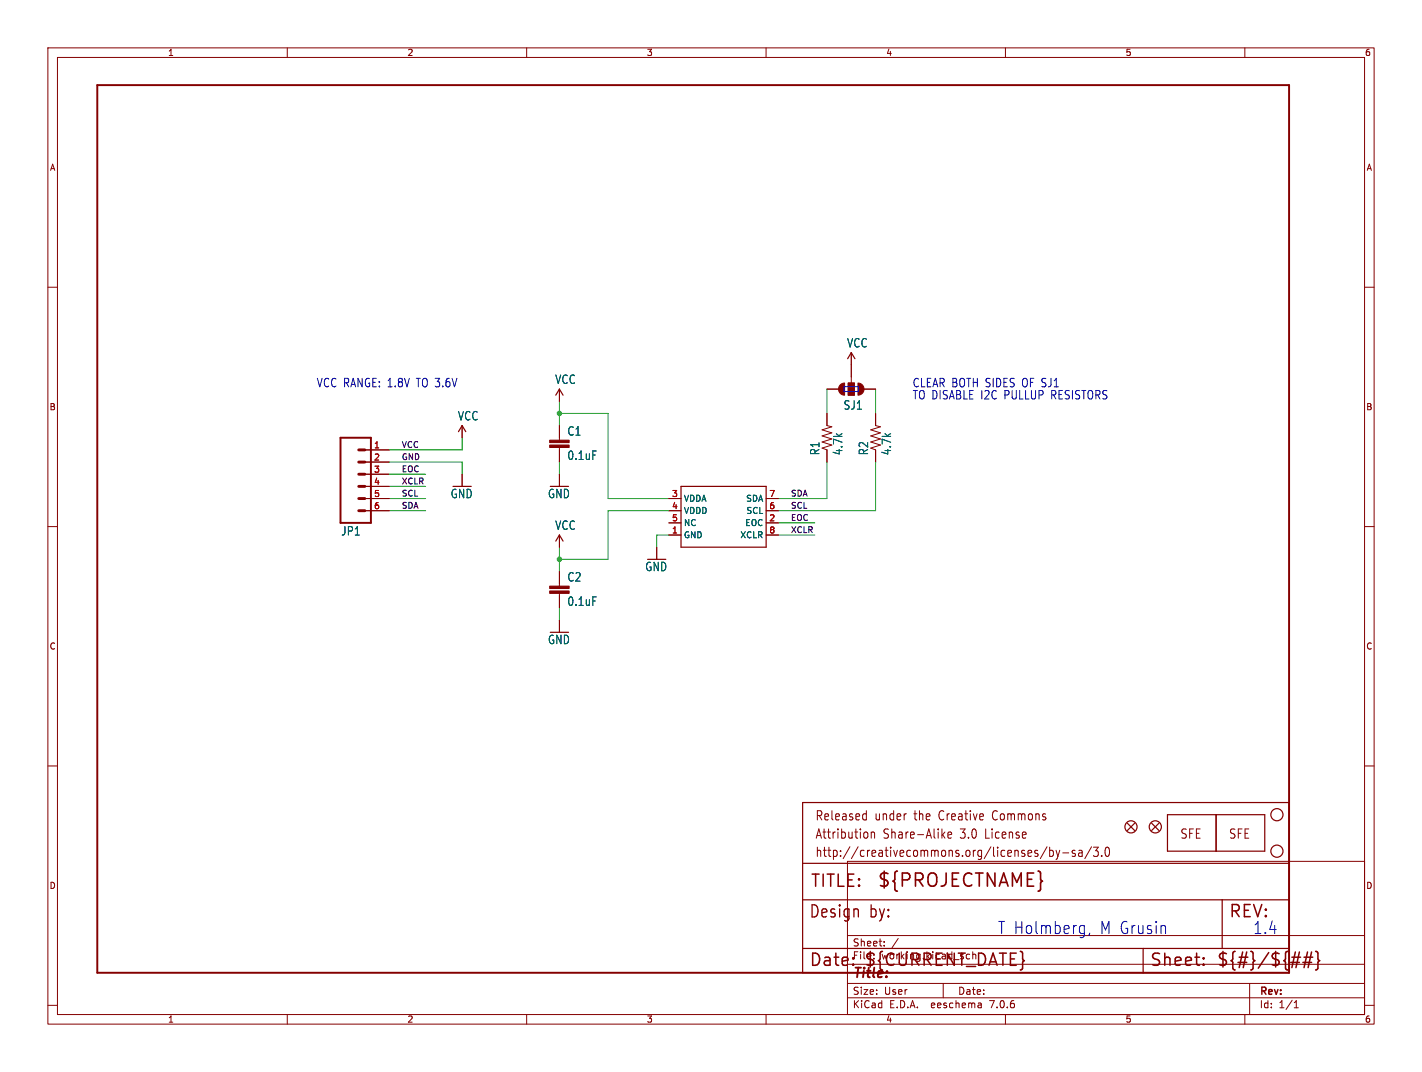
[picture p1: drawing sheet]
<svg xmlns="http://www.w3.org/2000/svg" width="297mm" height="224mm" viewBox="0 0 297 224" stroke-linecap="round" stroke-linejoin="round" font-family="sans-serif">
<g fill="none" stroke="#840000" stroke-width=".21">
<path d="M10 10h277v203.9h-277zM12 12h273v199.9h-273zM60 10v2M110 10v2M160 10v2M210 10v2M260 10v2M10 60h2M285 60h2M177.8 73.7v6.3M76.2 94h5.1M76.2 96.5h5.1"/>
<path d="M76.2 99.1h5.1M96.5 88.9v2.5M96.5 99.1v2.5M116.8 81.3v2.5M116.8 88.9v3M116.8 93.5v3M116.8 99.1v2.5M172.7 86.4v2.5l1 .3-2 .6 2 .6-2 .7 2 .6-2 .6 2 .7-2 .6 1 .4v2.5M172.7 81.3h2.6M177.2 80h1.2v2.6h-1.2zM180.3 81.3h2.6M182.9 86.4v2.5l1 .3-2 .6 2 .6-2 .7 2 .6-2 .6 2 .7-2 .6 1 .4v2.5"/>
<path d="M10 110h2M76.2 101.6h5.1M76.2 104.1h5.1M76.2 106.7h5.1M116.8 111.8v2.5M116.8 119.4v3M137.2 114.3v2.5M139.7 104.1h2.5M139.7 106.7h2.5M139.7 111.8h2.5M139.7 109.2h2.5M160 104.1h2.6"/>
<path d="M160 106.7h2.6M160 111.8h2.6M160 109.2h2.6M285 110h2M116.8 124v3M116.8 129.5v2.6M10 160h2M285 160h2M177 179.9h108v32h-108zM180.5 170l.4 .1M180.9 169.3v2M180.9 171.2l-.4 .1"/>
<path d="M181.2 174v.9M182 173.8v1.3M182 174l.2-.2 .4 .1 .1 1.2M196.9 174.4l.5 .7M197.4 173.8l-.7 .7M198 174.4l.8-.1-.1-.4-.5-.1-.2 .3 .1 .9h.6M218.7 176.9l-1.4 2.5M219.2 177v1.9M219.2 177.7l.5-.1 .3 .4-.1 .8h-.7M220.6 177.6l.4 1.3M221 178.9l-.2 .5-.2 .1M221.3 177.6l-.3 1.3"/>
<path d="M222 178.2h1.2M224.5 177.7l-.3-.1-.3 .3 .1 .3 .5 .1v.5h-.6M225.3 177.7h.7v1.2M226 178.1l-.5 .1a.4 .4 0 0 0-.3 .3 .4 .4 0 0 0 .3 .4l.5-.1M228 176.9l-1.4 2.5M228.4 177h1l-.6 .7 .5 .2v.8l-.2 .2h-.5l-.2-.2M230.1 178.7v.2M231 177.1l.3-.1a1.34 1.34 0 0 1 0 1.9h-.1a1.44 1.44 0 0 1-.2-1.8zM177 195.4h108M184.7 197.5v.1M184.7 196.7v.1M187.6 196l-1.3 2"/>
<path d="M10 210h2M60 211.9v2M110 211.9v2M160 211.9v2M177 208.4h108M177 205.4h108M177 201.4h108M197 205.4v3M204.9 209.6l.1 .9M205 210.4l-.2 .1M205 209.9h-.2M210 211.9v2"/>
<path d="M260 211.9v2M261 205.4v6.5M270.3 210.5h.9M270.3 209.4l.4-.4v1.5M285 210h2"/>
</g>
<g fill="#840000" stroke="#840000" stroke-width=".21">
<path d="M114.8 93h4.1v.5h-4.1z"/>
<path d="M114.8 91.9h4.1v.6h-4.1z"/>
<path d="M114.8 123.4h4.1v.6h-4.1z"/>
<path d="M114.8 122.4h4.1v.5h-4.1z"/>
<path d="M175.5 80.4l.9-.4v2.6a1.27 1.27 0 0 1-1.2-.8 1.27 1.27 0 0 1 .3-1.4z"/>
<path d="M177.2 80h1.2v2.6h-1.2z"/>
<path d="M179.2 80a1.27 1.27 0 0 1 1.3 1.3 1.27 1.27 0 0 1-1.3 1.3z"/>
</g>
<g fill="none" stroke="#840000" stroke-width=".25">
<path d="M177 74.9l.8-1.2 .8 1.2M95.8 90.2l.7-1.3 .8 1.3M116.1 82.6l.7-1.3 .8 1.3M116.1 113l.7-1.2 .8 1.2M142.2 101.6h17.8v12.7h-17.8zM167.6 167.6h101.6v35.6h-101.6zM235.5 172l1.5 1.5M237 172l-1.5 1.5M240.5 172l1.6 1.5M242.1 172l-1.6 1.5M243.8 170.2h20.4v7.6h-20.4zM254 170.2v7.6"/>
<path d="M167.6 198.1h101.6M167.6 180.3h101.6M167.6 188h101.6M238.8 198.1v5.1M255.3 188v10.1"/>
<circle cx="236.2" cy="172.7" r="1.27"/>
<circle cx="241.3" cy="172.7" r="1.27"/>
<circle cx="266.7" cy="170.2" r="1.27"/>
<circle cx="266.7" cy="177.8" r="1.27"/>
</g>
<path d="M20.3 17.8h248.9v185.4h-248.9zM71.1 91.4h6.4v17.8h-6.4z" fill="none" stroke="#840000" stroke-width=".41"/>
<path d="M74.9 94h1.3M74.9 96.5h1.3M74.9 99.1h1.3M74.9 101.6h1.3M74.9 104.1h1.3M74.9 106.7h1.3" fill="none" stroke="#840000" stroke-width=".61"/>
<g fill="none" stroke="#840000" stroke-width=".32">
<path d="M269.8 199.9h1.8M271.4 198.9l-.7 3.2M272.4 199.9h1.8M273.1 198.9l-.7 3.2M273.9 198.9l-.7 3.2M274.8 198.7l.3 .2 .2 .2v1.2l.3 .4-.3 .3v1.2l-.2 .3-.3 .1M178.2 201.4l.1 .1-.1 .1M251.4 201.4l.1 .1-.1 .1M251.4 201.4l-.1 .1 .1 .1M251.4 200.1v.2M251.4 201.4v.2M251.4 200.1l.1 .1-.1 .1"/>
<path d="M251.4 200.1l-.1 .1 .1 .1M269.6 201h1.8M272.1 201h1.8"/>
</g>
<path d="M176.3 80.8h3v1h-3zM226.3 193.3l.2 .1M226.5 193.3l-.1 2.3M226.5 194.9l-.2 .1M227.6 194.9l-.2 .5" fill="none" stroke="#0000c2" stroke-width=".21"/>
<g fill="none" stroke="#009600" stroke-width=".21">
<path d="M81.3 96.5h15.2v2.6M81.3 99.1h7.6M96.5 91.4v2.6h-15.2M116.8 83.8v5.1M116.8 96.5v2.6M116.8 86.4h10.2v17.7h12.7M172.7 96.5v7.6h-10.1M172.7 81.3v5.1M182.9 96.5v10.2h-20.3M182.9 81.3v5.1M81.3 106.7h7.6M81.3 104.1h7.6"/>
<path d="M81.3 101.6h7.6M116.8 114.3v5.1M139.7 106.7h-12.7v10.1h-10.2M139.7 111.8h-2.5v2.5M162.6 111.8h7.6M162.6 109.2h7.6M116.8 127v2.5"/>
</g>
<g fill="#009600" stroke="#009600" stroke-width=".21">
<circle cx="116.8" cy="116.8" r=".46"/>
<circle cx="116.8" cy="86.4" r=".46"/>
</g>
<text font-size="3.8" fill="#840000" x="183.1" y="185.7">${PROJECTNAME}</text>
<g font-size="3.5" fill="#840000">
<text x="169.2" y="185.7">TITLE:</text>
<text x="168.9" y="192.1">Design</text>
<text x="181.6" y="192.1">by:</text>
<text x="256.5" y="192.1">REV:</text>
<text x="168.9" y="202.2">Date:</text>
<text x="180.3" y="202.2">${CURRENT_DATE}</text>
<text x="240" y="202.2">Sheet:</text>
<text x="254" y="202.2">${#}/${##}</text>
</g>
<g font-size="3.5" fill="#0000c2">
<text x="208.3" y="195.3">T Holmberg,</text>
<text x="229.6" y="195.3">M Grusin</text>
<text x="261.6" y="195.3">1.4</text>
</g>
<text font-size="2.8" fill="#840000" x="178" y="204.8">Title:</text>
<g font-size="2.7" fill="#840000">
<text x="170.2" y="171.7">Released</text>
<text x="182.7" y="171.7">under</text>
<text x="191.1" y="171.7">the</text>
<text x="196.5" y="171.7">Creative</text>
<text x="208" y="171.7">Commons</text>
<text x="170.2" y="175.5">Attribution</text>
<text x="170.2" y="179.3">http://creativecommons.org/licenses/by-sa/3.0</text>
<text x="184.5" y="175.5">Share-Alike</text>
<text x="200.8" y="175.5">3.0</text>
<text x="206.2" y="175.5">License</text>
<text x="246.4" y="175.5">SFE</text>
<text x="256.5" y="175.5">SFE</text>
</g>
<g font-size="2.5" fill="#006464">
<text x="176.8" y="72.8">VCC</text>
<text x="115.9" y="80.4">VCC</text>
<text x="95.6" y="88">VCC</text>
<text x="176.1" y="85.8">SJ1</text>
<text x="118.4" y="91.2">C1</text>
<text x="171.4" y="95.2" transform="rotate(-90 171.4 95.2)">R1</text>
<text x="176.2" y="95.2" transform="rotate(-90 176.2 95.2)">4.7k</text>
<text x="181.5" y="95.2" transform="rotate(-90 181.5 95.2)">R2</text>
<text x="186.3" y="95.2" transform="rotate(-90 186.3 95.2)">4.7k</text>
<text x="118.4" y="96.3">0.1uF</text>
<text x="94" y="104.3">GND</text>
<text x="114.4" y="104.3">GND</text>
<text x="71.2" y="112.1">JP1</text>
<text x="115.9" y="110.9">VCC</text>
<text x="134.7" y="119.5">GND</text>
<text x="118.4" y="121.7">C2</text>
<text x="118.4" y="126.8">0.1uF</text>
<text x="114.4" y="134.8">GND</text>
</g>
<g font-size="2.5" fill="#0000c2">
<text x="66" y="81">VCC RANGE: 1.8V</text>
<text x="87.2" y="81">TO 3.6V</text>
<text x="190.5" y="83.6">TO DISABLE I2C PULLUP</text>
<text x="190.5" y="81">CLEAR BOTH SIDES OF SJ1</text>
<text x="219.8" y="83.6">RESISTORS</text>
</g>
<g font-size="2.1" fill="#840000">
<text x="178" y="197.9">Sheet:</text>
<text x="178" y="200.6">File:</text>
<text x="184.1" y="200.6">working.kicad_sch</text>
<text x="178" y="208">Size:</text>
<text x="184.7" y="208">User</text>
<text x="200" y="208">Date:</text>
<text x="263" y="208.2">Rev:</text>
<text x="178" y="210.8">KiCad</text>
<text x="185.7" y="210.8">E.D.A.</text>
<text x="194.6" y="210.8">eeschema</text>
<text x="207" y="210.8">7.0.6</text>
<text x="263" y="210.8">Id:</text>
<text x="267.1" y="210.8">1/1</text>
</g>
<g font-size="1.8" fill="#840000">
<text x="35" y="11.9">1</text>
<text x="85" y="11.9">2</text>
<text x="135" y="11.9">3</text>
<text x="185" y="11.9">4</text>
<text x="235" y="11.9">5</text>
<text x="285" y="11.9">6</text>
<text x="10.3" y="35.9">A</text>
<text x="285.3" y="35.9">A</text>
<text x="10.3" y="85.9">B</text>
<text x="285.3" y="85.9">B</text>
<text x="10.3" y="135.9">C</text>
<text x="285.3" y="135.9">C</text>
<text x="10.3" y="185.9">D</text>
<text x="285.3" y="185.9">D</text>
<text x="35" y="213.8">1</text>
<text x="85" y="213.8">2</text>
<text x="135" y="213.8">3</text>
<text x="185" y="213.8">4</text>
<text x="235" y="213.8">5</text>
<text x="285" y="213.8">6</text>
</g>
<g font-size="1.8" fill="#a90000">
<text x="78" y="93.7">1</text>
<text x="78" y="96.3">2</text>
<text x="78" y="98.8">3</text>
<text x="78" y="101.3">4</text>
<text x="78" y="103.9">5</text>
<text x="78" y="106.4">6</text>
<text x="140.3" y="103.9">3</text>
<text x="140.3" y="106.4">4</text>
<text x="160.6" y="106.4">6</text>
<text x="160.6" y="103.9">7</text>
<text x="140.3" y="111.5">1</text>
<text x="140.3" y="109">5</text>
<text x="160.6" y="109">2</text>
<text x="160.6" y="111.5">8</text>
</g>
<g font-size="1.8" fill="#006464">
<text x="142.7" y="105">VDDA</text>
<text x="142.7" y="107.5">VDDD</text>
<text x="155.7" y="105">SDA</text>
<text x="155.8" y="107.5">SCL</text>
<text x="142.7" y="112.6">GND</text>
<text x="142.7" y="110.1">NC</text>
<text x="154.5" y="112.6">XCLR</text>
<text x="155.6" y="110.1">EOC</text>
</g>
<g font-size="1.7" fill="#0f0f0f">
<text x="83.8" y="93.6">VCC</text>
<text x="83.8" y="98.7">EOC</text>
<text x="83.8" y="101.3">XCLR</text>
<text x="83.8" y="96.2">GND</text>
<text x="83.8" y="103.8">SCL</text>
<text x="83.8" y="106.3">SDA</text>
<text x="165.1" y="106.3">SCL</text>
<text x="165.1" y="103.8">SDA</text>
<text x="165.1" y="111.4">XCLR</text>
<text x="165.1" y="108.9">EOC</text>
</g>
</svg>
